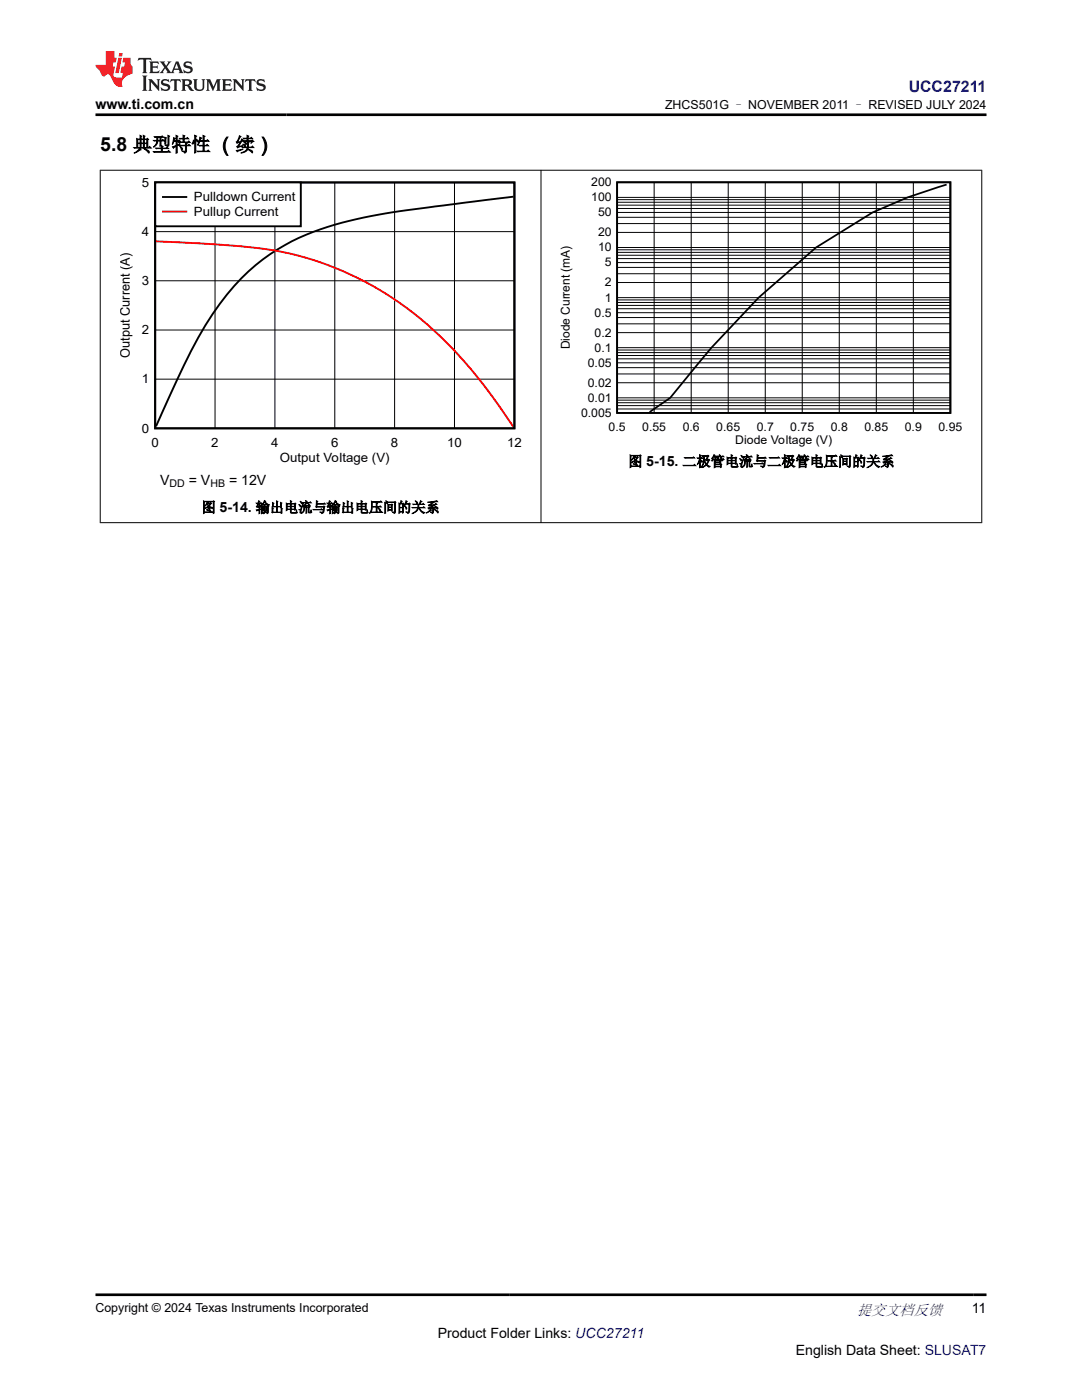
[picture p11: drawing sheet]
<svg xmlns="http://www.w3.org/2000/svg" width="216mm" height="279mm" viewBox="0 0 216 279" stroke-linecap="round" stroke-linejoin="round" font-family="sans-serif">
<path d="M31 36.4h71.6v49.1h-71.6zM102.5 39.2l-7 .9a379.4 379.4 0 0 0-23 3.3 48.3 48.3 0 0 0-21.5 9.5 52.2 52.2 0 0 0-12.9 17.2l-2.8 5.9-4.2 9.1" fill="none" stroke="#000" stroke-width=".38"/>
<path d="M42.9 36.4v49.1M54.9 36.4v49.1M66.8 36.4v49.1M78.7 36.4v49.1M90.7 36.4v49.1M31 56h71.7M31 46.2h71.7M31 75.7h71.7M31 65.9h71.7" fill="none" stroke="#000" stroke-width=".2"/>
<path d="M31.1 48.2a224.3 224.3 0 0 1 24.2 1.9 65.1 65.1 0 0 1 37.3 22l4.3 5.2 5.6 7.9" fill="none" stroke="#f00" stroke-width=".38"/>
<path d="M31 36.4h29v8.8h-29z" fill-rule="evenodd" fill="#fff"/>
<path d="M31 36.4h29v8.8h-29zM32.5 39.3h4.7" fill="none" stroke="#000" stroke-width=".38"/>
<path d="M32.5 42.2h4.7" fill="none" stroke="#f00" stroke-width=".38"/>
<path d="M123.1 36.4h66.5v46h-66.5zM188.9 36.8l-7.8 2.6-7 3-11.3 7-11.4 10-9.4 10-8.3 10-4.1 2.8" fill="none" stroke="#000" stroke-width=".35"/>
<g fill="none" stroke="#000" stroke-width=".2">
<path d="M19.9 34h176.1M20 33.9v70.5M107.9 33.9v70.5M123.1 39.8h66.5M123.1 39.4h66.5M130.5 36.4v46M137.9 36.4v46M145.3 36.4v46M152.7 36.4v46M160.1 36.4v46M167.5 36.4v46M174.9 36.4v46"/>
<path d="M182.2 36.4v46M195.9 33.9v70.5M123.1 59.9h66.5M123.1 59.4h66.5M123.1 56.4h66.5M123.1 54.6h66.5M123.1 53.4h66.5M123.1 52.4h66.5M123.1 51.6h66.5M123.1 50.9h66.5M123.1 50.4h66.5M123.1 49.9h66.5"/>
<path d="M123.1 49.4h66.5M123.1 46.4h66.5M123.1 44.6h66.5M123.1 43.4h66.5M123.1 42.4h66.5M123.1 41.6h66.5M123.1 40.9h66.5M123.1 40.4h66.5M123.1 79.9h66.5M123.1 79.4h66.5M123.1 76.4h66.5M123.1 74.6h66.5"/>
<path d="M123.1 73.4h66.5M123.1 72.4h66.5M123.1 71.6h66.5M123.1 70.9h66.5M123.1 70.4h66.5M123.1 69.9h66.5M123.1 69.4h66.5M123.1 66.4h66.5M123.1 64.6h66.5M123.1 63.4h66.5M123.1 62.4h66.5M123.1 61.6h66.5"/>
<path d="M123.1 61h66.5M123.1 60.4h66.5M123.1 81.6h66.5M123.1 81h66.5M123.1 80.4h66.5M19.9 104.3h176.1"/>
</g>
<path d="M27.7 11.6l-.2 .5 .5-.2h.6v.1v2.2l-.2 .4h1l-.2-.4v-2.2v-.1h.5l.5 .2-.1-.5zM29.8 12.3l.2 .4v1.5l-.2 .4h1.9l.1-.6a1.08 1.08 0 0 1-1.3 .2v-.7h.6l.4 .2v-.7l-.4 .2h-.6v-.5l.2-.2a1 1 0 0 1 1 .3l-.1-.5zM31.8 12.3l1 1.1-1 1.2h.9l-.2-.2 .4-.8 .5 .8-.2 .2h1.6l-.2-.2 .1-.5h1l.1 .5-.1 .2h.9l-.2-.3-.8-2h-.5l-1 2.2-.8-1.1 .9-1.1h-.8l.2 .2-.5 .6-.3-.6 .1-.2zM35.2 12.7l.4 1h-.8zM36.8 12.4a.65 .65 0 0 0-.2 .7 .65 .65 0 0 0 .6 .5l.7 .1 .1 .3a.79 .79 0 0 1-.7 .4 .79 .79 0 0 1-.7-.5l.1 .7 .2-.1a.93 .93 0 0 0 1.1 .1 .93 .93 0 0 0 .4-1 1.46 1.46 0 0 0-1.2-.6l-.1-.3a1.09 1.09 0 0 1 1.2 .2l-.2-.6-.1 .1-.6-.2zM28.4 15.1l.2 .4v2.2l-.2 .4h1l-.2-.4v-2.2l.2-.4zM29.6 15.8l.2 .4v1.5l-.2 .4h.8l-.3-.4v-1.3l1.7 1.8v-2l.2-.4h-.8l.2 .2 .1 1.1-1.2-1.3zM32.3 15.9a.65 .65 0 0 0-.2 .8 .65 .65 0 0 0 .7 .4l.6 .2 .1 .2a.79 .79 0 0 1-.7 .4 .79 .79 0 0 1-.7-.5l.1 .7 .2-.1a.93 .93 0 0 0 1.1 .1 .93 .93 0 0 0 .4-.9 1.46 1.46 0 0 0-1.2-.6l-.1-.4a1.09 1.09 0 0 1 1.2 .2l-.2-.6-.1 .1-.6-.1zM34.1 15.8l-.1 .6a.63 .63 0 0 1 .7-.3l.1 1.6-.3 .4h1l-.2-.4v-1.6a.66 .66 0 0 1 .8 .3l-.1-.6zM36.2 15.8l.2 .4v1.5l-.2 .4h.9l-.2-.2v-.7h.5l.1 .2a.79 .79 0 0 0 1.2 .6l-1-.9a.61 .61 0 0 0 .6-.6 .61 .61 0 0 0-.5-.7zM36.9 16.1h.2a.47 .47 0 0 1 .5 .1 .47 .47 0 0 1 .1 .5l-.2 .1-.6 .1zM38.5 15.8l.2 .2a2.27 2.27 0 0 0 .4 2 1.04 1.04 0 0 0 1.7-.7v-1.3l.2-.2h-.8l.2 .4v1.1a.6 .6 0 0 1-.6 .6 .6 .6 0 0 1-.6-.6v-1.1l.3-.4zM41.1 15.8l.2 .4v1.5l-.2 .4h.7l-.2-.4v-1.4l.9 1.9 .8-1.9v1.4l-.2 .4h1l-.3-.4v-1.5l.3-.4h-.8l-.7 1.5-.7-1.5zM44.3 15.8l.2 .4v1.5l-.2 .4h1.9l.1-.6a1.09 1.09 0 0 1-1.3 .2v-.7h.6l.4 .2v-.6l-.4 .2h-.6v-.6l.2-.1a1.01 1.01 0 0 1 1 .3l-.1-.6zM46.4 15.8l.3 .4v1.5l-.3 .4h.8l-.2-.4v-1.3l1.6 1.8v-2l.2-.4h-.7l.2 .2v1.1l-1.2-1.3zM49 15.8l-.1 .6a.63 .63 0 0 1 .8-.3v1.6l-.3 .4h1l-.2-.4v-1.6a.66 .66 0 0 1 .8 .3l-.1-.6zM51.4 15.9a.65 .65 0 0 0-.2 .8 .65 .65 0 0 0 .6 .4l.6 .2 .2 .2a.79 .79 0 0 1-.8 .4 .79 .79 0 0 1-.6-.5l.1 .7 .2-.1a.93 .93 0 0 0 1 .1 .93 .93 0 0 0 .5-.9 1.46 1.46 0 0 0-1.3-.6l-.1-.4a1.09 1.09 0 0 1 1.3 .2l-.2-.6-.2 .1-.5-.1z" fill="#231f20"/>
<path d="M21.1 10.2v2.8h-2.1l.1 .3 .9 1a.95 .95 0 0 0 .9 .9 .59 .59 0 0 1 .6-.4 .59 .59 0 0 1 .5 .4l.4 .7a1.59 1.59 0 0 0 2.1 1.4 1.61 1.61 0 0 1 1-2.3l1-.3-.1-1.5a1.59 1.59 0 0 1-.4-1.7h-1.4l-.2 .9h.5l-.1 .9h-.5l-.2 1v.2l.4 .1-.2 .9h-.6a.73 .73 0 0 1-1.1-.7l.3-1.5h-.5l.2-.9h.5l.2-.9h-.5v-1.3zM23.6 11.5l-.6 3.1h.7l.6-3.1zM23.8 10.6l-.1 .6h.7l.1-.6z" fill="#ed1c24"/>
<path d="M19 22.9h177.8M19 258.4h177.8" fill="none" stroke="#000" stroke-width=".53"/>
<text font-size="3.9" x="20" y="30.2">5.8 典型特性 （续）</text>
<text font-size="3.2" fill="#00f" x="181.3" y="18.3">UCC27211</text>
<text font-size="3" fill="#00f" x="171" y="262.4">提交文档反馈</text>
<g font-size="2.8">
<text x="19" y="21.7">www.ti.com.cn</text>
<text x="125.3" y="93.1">图 5-15. 二极管电流与二极管电压间的关系</text>
<text x="31.9" y="96.7">V</text>
<text x="37.7" y="96.7">= V</text>
<text x="45.7" y="96.7">= 12V</text>
<text x="40.2" y="102.2">图 5-14. 输出电流与输出电压间的关系</text>
<text x="193.9" y="262.1">11</text>
<text x="87.3" y="266.9">Product Folder Links: UCC27211</text>
<text x="158.8" y="270.3">English Data Sheet: SLUSAT7</text>
</g>
<text font-size="2.6" x="25.9" y="71.4" transform="rotate(-90 25.9 71.4)">Output Current (A)</text>
<g font-size="2.5">
<text x="132.7" y="21.8">ZHCS501G – NOVEMBER 2011 – REVISED JULY 2024</text>
<text x="28.3" y="37.2">5</text>
<text x="38.7" y="40.2">Pull</text>
<text x="43.1" y="40.2">down Curr</text>
<text x="55.3" y="40.2">ent</text>
<text x="28.3" y="47.1">4</text>
<text x="38.7" y="43.1">Pull</text>
<text x="43.1" y="43.1">up Curren</text>
<text x="54.9" y="43.1">t</text>
<text x="28.3" y="56.9">3</text>
<text x="28.3" y="66.7">2</text>
<text x="28.3" y="76.5">1</text>
<text x="28.3" y="86.3">0</text>
<text x="30.2" y="89.2">0</text>
<text x="42.2" y="89.2">2</text>
<text x="54.1" y="89.2">4</text>
<text x="66.1" y="89.2">6</text>
<text x="78" y="89.2">8</text>
<text x="89.2" y="89.2">10</text>
<text x="101.2" y="89.2">12</text>
<text x="55.9" y="92.1">Output Voltage (V)</text>
<text x="19" y="261.8">Copyright © 2024 Texas Instruments Incorporated</text>
</g>
<g font-size="2.4">
<text x="118" y="40.2">100</text>
<text x="118" y="37.2">200</text>
<text x="119.3" y="47.2">20</text>
<text x="119.3" y="43.2">50</text>
<text x="119.3" y="50.2">10</text>
<text x="120.7" y="53.2">5</text>
<text x="120.7" y="57.2">2</text>
<text x="118.7" y="63.2">0.5</text>
<text x="120.7" y="60.2">1</text>
<text x="113.7" y="69.7" transform="rotate(-90 113.7 69.7)">Diode Current (mA)</text>
<text x="118.7" y="70.2">0.1</text>
<text x="118.7" y="67.2">0.2</text>
<text x="117.3" y="77.2">0.02</text>
<text x="117.3" y="73.2">0.05</text>
<text x="115.9" y="83.2">0.005</text>
<text x="117.3" y="80.2">0.01</text>
<text x="121.4" y="85.9">0.5</text>
<text x="128.2" y="85.9">0.55</text>
<text x="136.2" y="85.9">0.6</text>
<text x="142.9" y="85.9">0.65</text>
<text x="146.7" y="88.6">Diode Voltage (V)</text>
<text x="151" y="85.9">0.7</text>
<text x="157.7" y="85.9">0.75</text>
<text x="165.8" y="85.9">0.8</text>
<text x="172.5" y="85.9">0.85</text>
<text x="180.5" y="85.9">0.9</text>
<text x="187.3" y="85.9">0.95</text>
</g>
<g font-size="2.1">
<text x="33.8" y="97.3">DD</text>
<text x="42" y="97.3">HB</text>
</g>
</svg>
